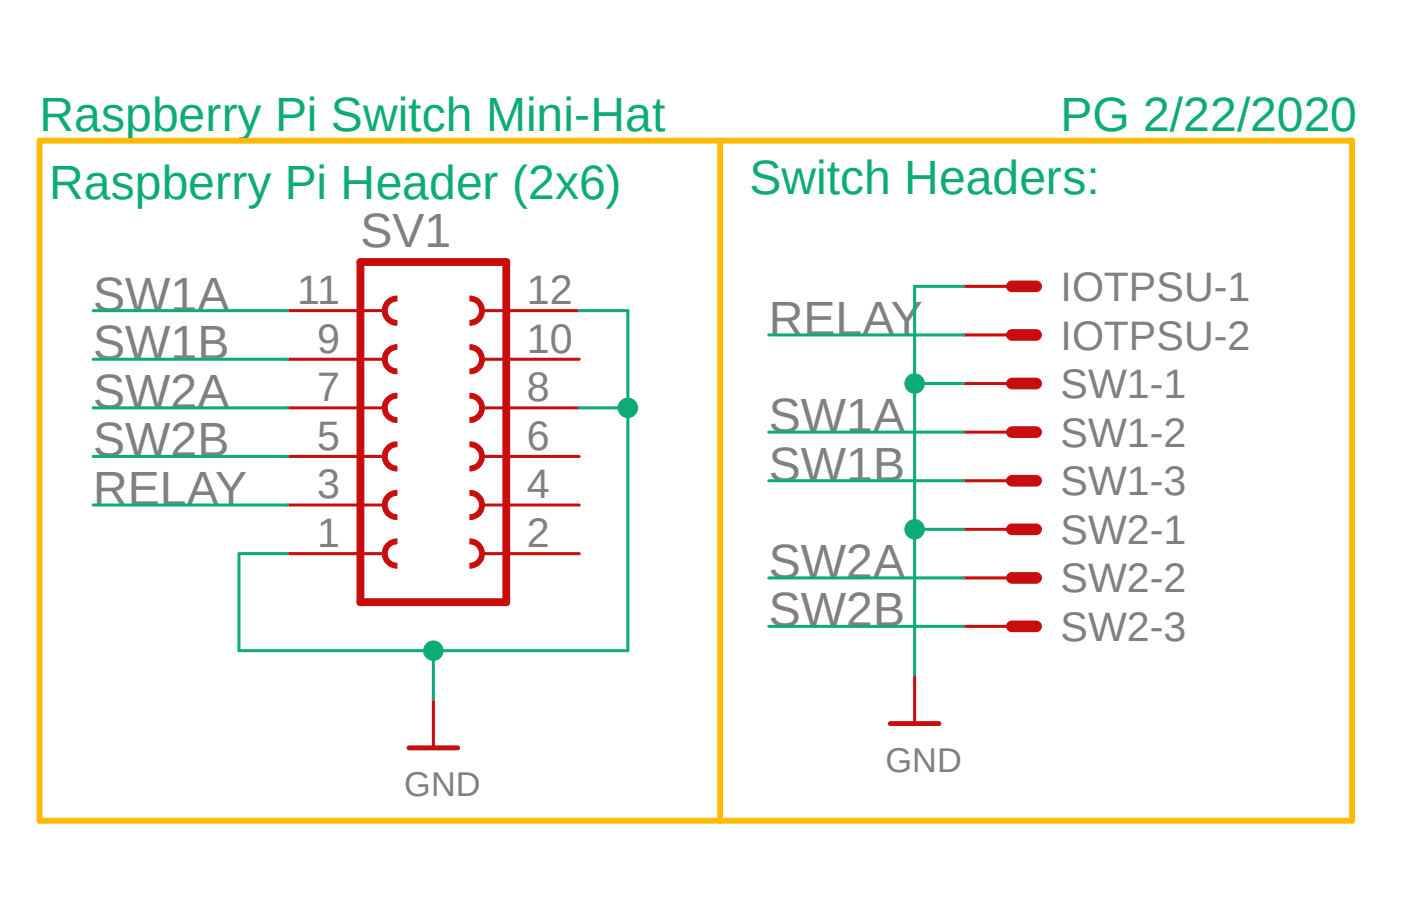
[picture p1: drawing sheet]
<?xml version="1.0" encoding="utf-8"?>
<!DOCTYPE eagle SYSTEM "eagle.dtd">
<eagle version="9.5.2">
<drawing>
<settings>
<setting alwaysvectorfont="no"/>
<setting verticaltext="up"/>
</settings>
<grid distance="0.1" unitdist="inch" unit="inch" style="lines" multiple="1" display="no" altdistance="0.01" altunitdist="inch" altunit="inch"/>
<schematic xreflabel="%F%N/%S.%C%R" xrefpart="/%S.%C%R">
<libraries>
<library name="con-molex">
<symbols>
<symbol name="MV">
<wire x1="1.27" y1="0" x2="0" y2="0" width="0.6096" layer="94"/>
<text x="2.54" y="-0.762" size="1.524" layer="95">&gt;NAME</text>
<text x="-0.762" y="1.397" size="1.778" layer="96">&gt;VALUE</text>
<pin name="S" x="-2.54" y="0" visible="off" length="short" direction="pas"/>
</symbol>
<symbol name="M">
<wire x1="1.27" y1="0" x2="0" y2="0" width="0.6096" layer="94"/>
<text x="2.54" y="-0.762" size="1.524" layer="95">&gt;NAME</text>
<pin name="S" x="-2.54" y="0" visible="off" length="short" direction="pas"/>
</symbol>
</symbols>
<devicesets>
<deviceset name="KK-156-2" prefix="X" uservalue="yes">
<gates>
<gate name="-1" symbol="MV" x="0" y="2.54" addlevel="always" swaplevel="1"/>
<gate name="-2" symbol="MV" x="0" y="-2.54" addlevel="always" swaplevel="1"/>
</gates>
<devices>
<device name="" package="KK-156-2">
<connects>
<connect gate="-1" pin="S" pad="1"/>
<connect gate="-2" pin="S" pad="2"/>
</connects>
<package3dinstances>
<package3dinstance package3d_urn="urn:adsk.eagle:package:8078800/1"/>
</package3dinstances>
<technologies>
<technology name="">
<attribute name="MF" value="MOLEX" constant="no"/>
<attribute name="MPN" value="" constant="no"/>
<attribute name="OC_FARNELL" value="unknown" constant="no"/>
<attribute name="OC_NEWARK" value="unknown" constant="no"/>
<attribute name="POPULARITY" value="10" constant="no"/>
</technology>
</technologies>
</device>
</devices>
</deviceset>
<deviceset name="KK-156-3" prefix="X" uservalue="yes">
<gates>
<gate name="-1" symbol="MV" x="0" y="0" addlevel="always" swaplevel="1"/>
<gate name="-2" symbol="M" x="0" y="-2.54" addlevel="always" swaplevel="1"/>
<gate name="-3" symbol="M" x="0" y="-5.08" addlevel="always" swaplevel="1"/>
</gates>
<devices>
<device name="" package="KK-156-3">
<connects>
<connect gate="-1" pin="S" pad="1"/>
<connect gate="-2" pin="S" pad="2"/>
<connect gate="-3" pin="S" pad="3"/>
</connects>
<package3dinstances>
<package3dinstance package3d_urn="urn:adsk.eagle:package:8078801/1"/>
</package3dinstances>
<technologies>
<technology name="">
<attribute name="MF" value="MOLEX" constant="no"/>
<attribute name="MPN" value="" constant="no"/>
<attribute name="OC_FARNELL" value="unknown" constant="no"/>
<attribute name="OC_NEWARK" value="unknown" constant="no"/>
<attribute name="POPULARITY" value="1" constant="no"/>
</technology>
</technologies>
</device>
</devices>
</deviceset>
</devicesets>
</library>
<library name="con-lsta">
<symbols>
<symbol name="FE06-2">
<wire x1="3.81" y1="-7.62" x2="-3.81" y2="-7.62" width="0.4064" layer="94"/>
<wire x1="-1.905" y1="-0.635" x2="-1.905" y2="0.635" width="0.254" layer="94" curve="-180" cap="flat"/>
<wire x1="-1.905" y1="-3.175" x2="-1.905" y2="-1.905" width="0.254" layer="94" curve="-180" cap="flat"/>
<wire x1="-1.905" y1="-5.715" x2="-1.905" y2="-4.445" width="0.254" layer="94" curve="-180" cap="flat"/>
<wire x1="1.905" y1="0.635" x2="1.905" y2="-0.635" width="0.254" layer="94" curve="-180" cap="flat"/>
<wire x1="1.905" y1="-1.905" x2="1.905" y2="-3.175" width="0.254" layer="94" curve="-180" cap="flat"/>
<wire x1="1.905" y1="-4.445" x2="1.905" y2="-5.715" width="0.254" layer="94" curve="-180" cap="flat"/>
<wire x1="-1.905" y1="4.445" x2="-1.905" y2="5.715" width="0.254" layer="94" curve="-180" cap="flat"/>
<wire x1="-1.905" y1="1.905" x2="-1.905" y2="3.175" width="0.254" layer="94" curve="-180" cap="flat"/>
<wire x1="1.905" y1="5.715" x2="1.905" y2="4.445" width="0.254" layer="94" curve="-180" cap="flat"/>
<wire x1="1.905" y1="3.175" x2="1.905" y2="1.905" width="0.254" layer="94" curve="-180" cap="flat"/>
<wire x1="-1.905" y1="6.985" x2="-1.905" y2="8.255" width="0.254" layer="94" curve="-180" cap="flat"/>
<wire x1="1.905" y1="8.255" x2="1.905" y2="6.985" width="0.254" layer="94" curve="-180" cap="flat"/>
<wire x1="-3.81" y1="10.16" x2="-3.81" y2="-7.62" width="0.4064" layer="94"/>
<wire x1="3.81" y1="-7.62" x2="3.81" y2="10.16" width="0.4064" layer="94"/>
<wire x1="-3.81" y1="10.16" x2="3.81" y2="10.16" width="0.4064" layer="94"/>
<text x="-3.81" y="-10.16" size="1.778" layer="96">&gt;VALUE</text>
<text x="-3.81" y="10.922" size="1.778" layer="95">&gt;NAME</text>
<pin name="1" x="-7.62" y="-5.08" visible="pad" length="middle" direction="pas" swaplevel="1"/>
<pin name="3" x="-7.62" y="-2.54" visible="pad" length="middle" direction="pas" swaplevel="1"/>
<pin name="5" x="-7.62" y="0" visible="pad" length="middle" direction="pas" swaplevel="1"/>
<pin name="2" x="7.62" y="-5.08" visible="pad" length="middle" direction="pas" swaplevel="1" rot="R180"/>
<pin name="4" x="7.62" y="-2.54" visible="pad" length="middle" direction="pas" swaplevel="1" rot="R180"/>
<pin name="6" x="7.62" y="0" visible="pad" length="middle" direction="pas" swaplevel="1" rot="R180"/>
<pin name="7" x="-7.62" y="2.54" visible="pad" length="middle" direction="pas" swaplevel="1"/>
<pin name="9" x="-7.62" y="5.08" visible="pad" length="middle" direction="pas" swaplevel="1"/>
<pin name="8" x="7.62" y="2.54" visible="pad" length="middle" direction="pas" swaplevel="1" rot="R180"/>
<pin name="10" x="7.62" y="5.08" visible="pad" length="middle" direction="pas" swaplevel="1" rot="R180"/>
<pin name="11" x="-7.62" y="7.62" visible="pad" length="middle" direction="pas" swaplevel="1"/>
<pin name="12" x="7.62" y="7.62" visible="pad" length="middle" direction="pas" swaplevel="1" rot="R180"/>
</symbol>
</symbols>
<devicesets>
<deviceset name="FE06-2" prefix="SV" uservalue="yes">
<gates>
<gate name="G$1" symbol="FE06-2" x="0" y="0"/>
</gates>
<devices>
<device name="" package="FE06-2">
<connects>
<connect gate="G$1" pin="1" pad="1"/>
<connect gate="G$1" pin="10" pad="10"/>
<connect gate="G$1" pin="11" pad="11"/>
<connect gate="G$1" pin="12" pad="12"/>
<connect gate="G$1" pin="2" pad="2"/>
<connect gate="G$1" pin="3" pad="3"/>
<connect gate="G$1" pin="4" pad="4"/>
<connect gate="G$1" pin="5" pad="5"/>
<connect gate="G$1" pin="6" pad="6"/>
<connect gate="G$1" pin="7" pad="7"/>
<connect gate="G$1" pin="8" pad="8"/>
<connect gate="G$1" pin="9" pad="9"/>
</connects>
<package3dinstances>
<package3dinstance package3d_urn="urn:adsk.eagle:package:8173/1"/>
</package3dinstances>
<technologies>
<technology name="">
<attribute name="MF" value="" constant="no"/>
<attribute name="MPN" value="" constant="no"/>
<attribute name="OC_FARNELL" value="unknown" constant="no"/>
<attribute name="OC_NEWARK" value="unknown" constant="no"/>
<attribute name="POPULARITY" value="0" constant="no"/>
</technology>
</technologies>
</device>
</devices>
</deviceset>
</devicesets>
</library>
<library name="Airquality_Sensor">
<symbols>
<symbol name="GND">
<wire x1="-1.27" y1="0" x2="1.27" y2="0" width="0.254" layer="94"/>
<pin name="GND" x="0" y="2.54" visible="off" length="short" direction="sup" rot="R270"/>
<text x="-1.524" y="-2.54" size="1.27" layer="96">&gt;VALUE</text>
</symbol>
</symbols>
<devicesets>
<deviceset name="GND">
<gates>
<gate name="G$1" symbol="GND" x="0" y="0"/>
</gates>
<devices>
<device name="">
<technologies>
<technology name=""/>
</technologies>
</device>
</devices>
</deviceset>
</devicesets>
</library>
</libraries>
<attributes>
</attributes>
<variantdefs>
</variantdefs>
<classes>
<class number="0" name="default" width="0" drill="0">
</class>
</classes>
<parts>
<part name="IOTPSU" library="con-molex" deviceset="KK-156-2" device="" package3d_urn="urn:adsk.eagle:package:8078800/1"/>
<part name="SW1" library="con-molex" deviceset="KK-156-3" device="" package3d_urn="urn:adsk.eagle:package:8078801/1"/>
<part name="SV1" library="con-lsta" deviceset="FE06-2" device="" package3d_urn="urn:adsk.eagle:package:8173/1"/>
<part name="U$1" library="Airquality_Sensor" deviceset="GND" device=""/>
<part name="SW2" library="con-molex" deviceset="KK-156-3" device="" package3d_urn="urn:adsk.eagle:package:8078801/1"/>
<part name="U$2" library="Airquality_Sensor" deviceset="GND" device=""/>
</parts>
<sheets>
<sheet>
<plain>
<wire x1="17.78" y1="76.2" x2="17.78" y2="40.64" width="0.3048" layer="90"/>
<wire x1="17.78" y1="40.64" x2="53.34" y2="40.64" width="0.3048" layer="90"/>
<wire x1="53.34" y1="40.64" x2="86.36" y2="40.64" width="0.3048" layer="90"/>
<wire x1="86.36" y1="40.64" x2="86.36" y2="76.2" width="0.3048" layer="90"/>
<wire x1="86.36" y1="76.2" x2="53.34" y2="76.2" width="0.3048" layer="90"/>
<wire x1="17.78" y1="76.2" x2="53.34" y2="76.2" width="0.3048" layer="90"/>
<wire x1="53.34" y1="76.2" x2="53.34" y2="40.64" width="0.3048" layer="90"/>
<text x="54.864" y="73.406" size="1.778" layer="91">Switch Headers:</text>
<text x="18.288" y="73.152" size="1.778" layer="91">Raspberry Pi Header (2x6)</text>
<text x="17.78" y="76.708" size="1.778" layer="91">Raspberry Pi Switch Mini-Hat</text>
<text x="71.12" y="76.708" size="1.778" layer="91">PG 2/22/2020</text>
</plain>
<instances>
<instance part="IOTPSU" gate="-1" x="68.58" y="68.58" smashed="yes">
<attribute name="NAME" x="71.12" y="67.818" size="1.524" layer="95"/>
<attribute name="VALUE" x="67.818" y="69.977" size="1.778" layer="96"/>
</instance>
<instance part="IOTPSU" gate="-2" x="68.58" y="66.04" smashed="yes">
<attribute name="NAME" x="71.12" y="65.278" size="1.524" layer="95"/>
<attribute name="VALUE" x="67.818" y="67.437" size="1.778" layer="96"/>
</instance>
<instance part="SW1" gate="-1" x="68.58" y="63.5" smashed="yes">
<attribute name="NAME" x="71.12" y="62.738" size="1.524" layer="95"/>
<attribute name="VALUE" x="67.818" y="64.897" size="1.778" layer="96"/>
</instance>
<instance part="SW1" gate="-2" x="68.58" y="60.96" smashed="yes">
<attribute name="NAME" x="71.12" y="60.198" size="1.524" layer="95"/>
</instance>
<instance part="SW1" gate="-3" x="68.58" y="58.42" smashed="yes">
<attribute name="NAME" x="71.12" y="57.658" size="1.524" layer="95"/>
</instance>
<instance part="SV1" gate="G$1" x="38.354" y="59.69" smashed="yes">
<attribute name="VALUE" x="34.544" y="49.53" size="1.778" layer="96"/>
<attribute name="NAME" x="34.544" y="70.612" size="1.778" layer="95"/>
</instance>
<instance part="U$1" gate="G$1" x="38.354" y="44.45" smashed="yes">
<attribute name="VALUE" x="36.83" y="41.91" size="1.27" layer="96"/>
</instance>
<instance part="SW2" gate="-1" x="68.58" y="55.88" smashed="yes">
<attribute name="NAME" x="71.12" y="55.118" size="1.524" layer="95"/>
<attribute name="VALUE" x="67.818" y="57.277" size="1.778" layer="96"/>
</instance>
<instance part="SW2" gate="-2" x="68.58" y="53.34" smashed="yes">
<attribute name="NAME" x="71.12" y="52.578" size="1.524" layer="95"/>
</instance>
<instance part="SW2" gate="-3" x="68.58" y="50.8" smashed="yes">
<attribute name="NAME" x="71.12" y="50.038" size="1.524" layer="95"/>
</instance>
<instance part="U$2" gate="G$1" x="63.5" y="45.72" smashed="yes">
<attribute name="VALUE" x="61.976" y="43.18" size="1.27" layer="96"/>
</instance>
</instances>
<busses>
</busses>
<nets>
<net name="GND" class="0">
<segment>
<pinref part="SV1" gate="G$1" pin="12"/>
<wire x1="45.974" y1="67.31" x2="48.514" y2="67.31" width="0.1524" layer="91"/>
<wire x1="48.514" y1="67.31" x2="48.514" y2="62.23" width="0.1524" layer="91"/>
<wire x1="48.514" y1="62.23" x2="48.514" y2="49.53" width="0.1524" layer="91"/>
<wire x1="48.514" y1="49.53" x2="38.354" y2="49.53" width="0.1524" layer="91"/>
<wire x1="38.354" y1="49.53" x2="28.194" y2="49.53" width="0.1524" layer="91"/>
<wire x1="28.194" y1="49.53" x2="28.194" y2="54.61" width="0.1524" layer="91"/>
<pinref part="SV1" gate="G$1" pin="1"/>
<wire x1="28.194" y1="54.61" x2="30.734" y2="54.61" width="0.1524" layer="91"/>
<pinref part="SV1" gate="G$1" pin="8"/>
<wire x1="45.974" y1="62.23" x2="48.514" y2="62.23" width="0.1524" layer="91"/>
<junction x="48.514" y="62.23"/>
<pinref part="U$1" gate="G$1" pin="GND"/>
<wire x1="38.354" y1="46.99" x2="38.354" y2="49.53" width="0.1524" layer="91"/>
<junction x="38.354" y="49.53"/>
</segment>
<segment>
<pinref part="IOTPSU" gate="-1" pin="S"/>
<pinref part="U$2" gate="G$1" pin="GND"/>
<wire x1="66.04" y1="68.58" x2="63.5" y2="68.58" width="0.1524" layer="91"/>
<pinref part="SW2" gate="-1" pin="S"/>
<wire x1="63.5" y1="68.58" x2="63.5" y2="63.5" width="0.1524" layer="91"/>
<wire x1="63.5" y1="63.5" x2="63.5" y2="55.88" width="0.1524" layer="91"/>
<wire x1="63.5" y1="55.88" x2="63.5" y2="48.26" width="0.1524" layer="91"/>
<wire x1="66.04" y1="55.88" x2="63.5" y2="55.88" width="0.1524" layer="91"/>
<junction x="63.5" y="55.88"/>
<pinref part="SW1" gate="-1" pin="S"/>
<wire x1="66.04" y1="63.5" x2="63.5" y2="63.5" width="0.1524" layer="91"/>
<junction x="63.5" y="63.5"/>
</segment>
</net>
<net name="SW2B" class="0">
<segment>
<pinref part="SV1" gate="G$1" pin="5"/>
<wire x1="30.734" y1="59.69" x2="20.574" y2="59.69" width="0.1524" layer="91"/>
<label x="20.574" y="59.69" size="1.778" layer="95"/>
</segment>
<segment>
<pinref part="SW2" gate="-3" pin="S"/>
<wire x1="66.04" y1="50.8" x2="55.88" y2="50.8" width="0.1524" layer="91"/>
<label x="55.88" y="50.8" size="1.778" layer="95"/>
</segment>
</net>
<net name="SW2A" class="0">
<segment>
<pinref part="SV1" gate="G$1" pin="7"/>
<wire x1="30.734" y1="62.23" x2="20.574" y2="62.23" width="0.1524" layer="91"/>
<label x="20.574" y="62.23" size="1.778" layer="95"/>
</segment>
<segment>
<pinref part="SW2" gate="-2" pin="S"/>
<wire x1="66.04" y1="53.34" x2="55.88" y2="53.34" width="0.1524" layer="91"/>
<label x="55.88" y="53.34" size="1.778" layer="95"/>
</segment>
</net>
<net name="RELAY" class="0">
<segment>
<pinref part="IOTPSU" gate="-2" pin="S"/>
<wire x1="66.04" y1="66.04" x2="55.88" y2="66.04" width="0.1524" layer="91"/>
<label x="55.88" y="66.04" size="1.778" layer="95"/>
</segment>
<segment>
<pinref part="SV1" gate="G$1" pin="3"/>
<wire x1="30.734" y1="57.15" x2="20.574" y2="57.15" width="0.1524" layer="91"/>
<label x="20.574" y="57.15" size="1.778" layer="95"/>
</segment>
</net>
<net name="SW1A" class="0">
<segment>
<pinref part="SV1" gate="G$1" pin="11"/>
<wire x1="30.734" y1="67.31" x2="20.574" y2="67.31" width="0.1524" layer="91"/>
<label x="20.574" y="67.31" size="1.778" layer="95"/>
</segment>
<segment>
<pinref part="SW1" gate="-2" pin="S"/>
<wire x1="66.04" y1="60.96" x2="55.88" y2="60.96" width="0.1524" layer="91"/>
<label x="55.88" y="60.96" size="1.778" layer="95"/>
</segment>
</net>
<net name="SW1B" class="0">
<segment>
<pinref part="SV1" gate="G$1" pin="9"/>
<wire x1="30.734" y1="64.77" x2="20.574" y2="64.77" width="0.1524" layer="91"/>
<label x="20.574" y="64.77" size="1.778" layer="95"/>
</segment>
<segment>
<pinref part="SW1" gate="-3" pin="S"/>
<wire x1="66.04" y1="58.42" x2="55.88" y2="58.42" width="0.1524" layer="91"/>
<label x="55.88" y="58.42" size="1.778" layer="95"/>
</segment>
</net>
</nets>
</sheet>
</sheets>
</schematic>
</drawing>
<compatibility>
<note version="8.2" severity="warning">
Since Version 8.2, EAGLE supports online libraries. The ids
of those online libraries will not be understood (or retained)
with this version.
</note>
<note version="8.3" severity="warning">
Since Version 8.3, EAGLE supports URNs for individual library
assets (packages, symbols, and devices). The URNs of those assets
will not be understood (or retained) with this version.
</note>
<note version="8.3" severity="warning">
Since Version 8.3, EAGLE supports the association of 3D packages
with devices in libraries, schematics, and board files. Those 3D
packages will not be understood (or retained) with this version.
</note>
</compatibility>
</eagle>
